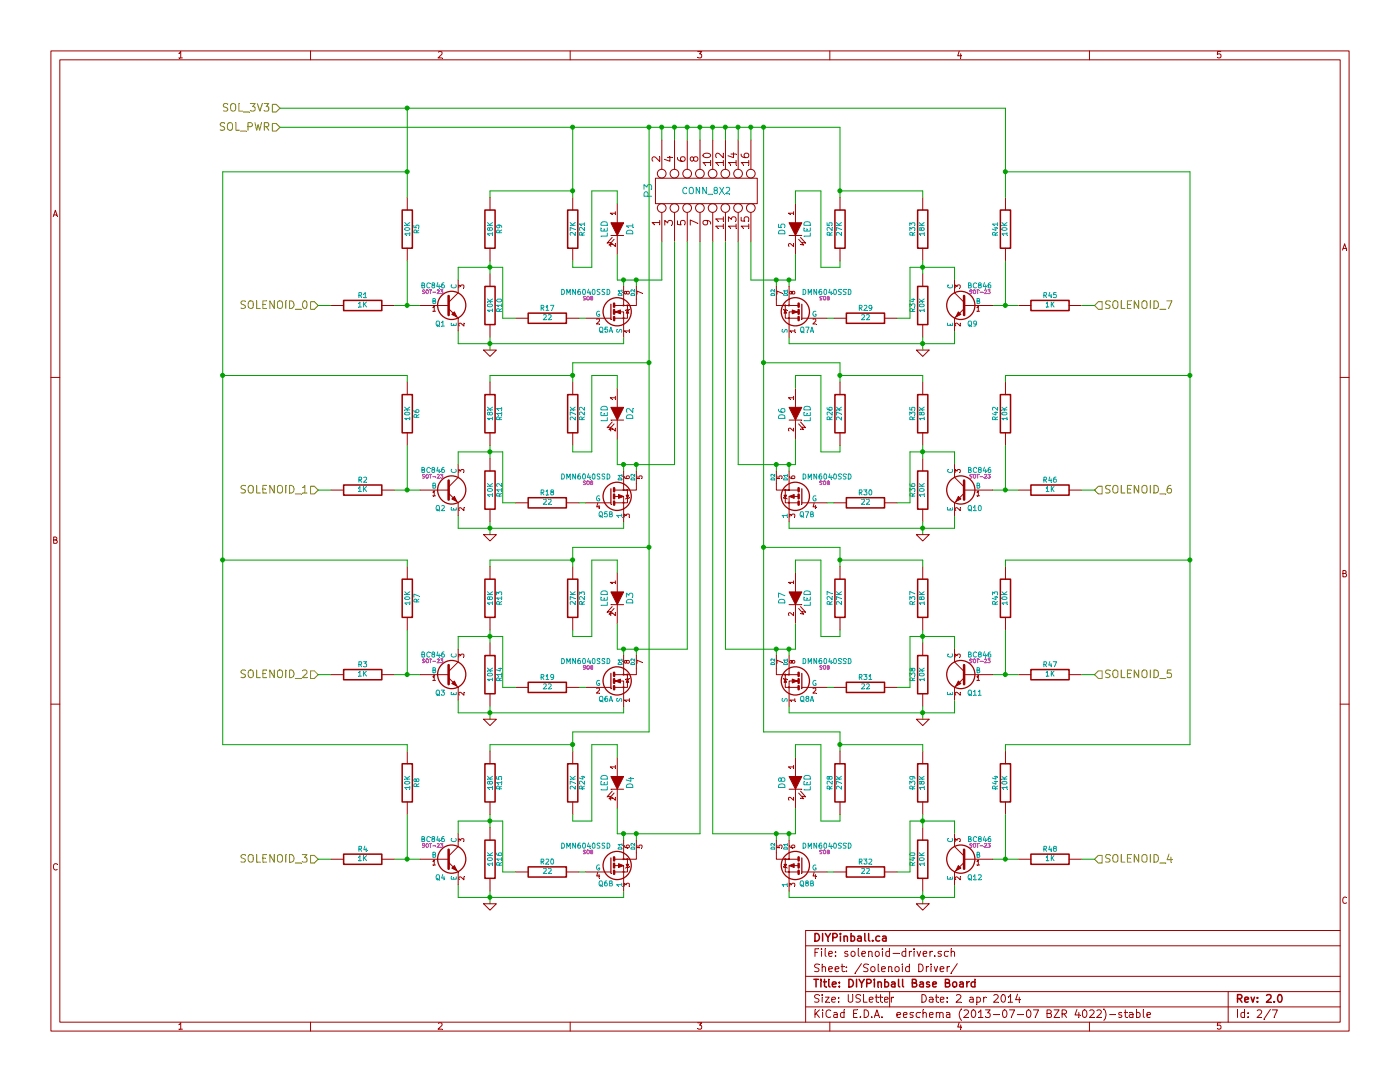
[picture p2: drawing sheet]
EESchema Schematic File Version 2
LIBS:power
LIBS:device
LIBS:transistors
LIBS:conn
LIBS:linear
LIBS:regul
LIBS:74xx
LIBS:cmos4000
LIBS:adc-dac
LIBS:memory
LIBS:xilinx
LIBS:special
LIBS:microcontrollers
LIBS:dsp
LIBS:microchip
LIBS:analog_switches
LIBS:motorola
LIBS:texas
LIBS:intel
LIBS:audio
LIBS:interface
LIBS:digital-audio
LIBS:philips
LIBS:display
LIBS:cypress
LIBS:siliconi
LIBS:opto
LIBS:atmel
LIBS:contrib
LIBS:valves
LIBS:diypinball-parts
LIBS:dips-s
LIBS:nxp_armmcu
LIBS:base-module-hardware-v2-cache
EELAYER 27 0
EELAYER END
$Descr USLetter 11000 8500
encoding utf-8
Sheet 2 7
Title "DIYPinball Base Board"
Date "2 apr 2014"
Rev "2.0"
Comp "DIYPinball.ca"
Comment1 ""
Comment2 ""
Comment3 ""
Comment4 ""
$EndDescr
Text HLabel 2200 1000 0    60   Input ~ 0
SOL_PWR
Text HLabel 2500 2400 0    60   Input ~ 0
SOLENOID_0
Text HLabel 2500 3850 0    60   Input ~ 0
SOLENOID_1
Text HLabel 2500 5300 0    60   Input ~ 0
SOLENOID_2
Text HLabel 2500 6750 0    60   Input ~ 0
SOLENOID_3
Text HLabel 8600 6750 2    60   Input ~ 0
SOLENOID_4
Text HLabel 8600 5300 2    60   Input ~ 0
SOLENOID_5
Text HLabel 8600 3850 2    60   Input ~ 0
SOLENOID_6
Text HLabel 8600 2400 2    60   Input ~ 0
SOLENOID_7
$Comp
L R R5
U 1 1
P 3200 1800
F 0 "R5" V 3280 1800 40  0000 C CNN
F 1 "10K" V 3207 1801 40  0000 C CNN
F 2 "~" V 3130 1800 30  0000 C CNN
F 3 "~" H 3200 1800 30  0000 C CNN
	1    3200 1800
	1    0    0    -1  
$EndComp
$Comp
L R R1
U 1 1
P 2850 2400
F 0 "R1" V 2930 2400 40  0000 C CNN
F 1 "1K" V 2857 2401 40  0000 C CNN
F 2 "~" V 2780 2400 30  0000 C CNN
F 3 "~" H 2850 2400 30  0000 C CNN
	1    2850 2400
	0    -1   -1   0   
$EndComp
$Comp
L R R10
U 1 1
P 3850 2400
F 0 "R10" V 3930 2400 40  0000 C CNN
F 1 "10K" V 3857 2401 40  0000 C CNN
F 2 "~" V 3780 2400 30  0000 C CNN
F 3 "~" H 3850 2400 30  0000 C CNN
	1    3850 2400
	1    0    0    -1  
$EndComp
$Comp
L R R9
U 1 1
P 3850 1800
F 0 "R9" V 3930 1800 40  0000 C CNN
F 1 "18K" V 3857 1801 40  0000 C CNN
F 2 "~" V 3780 1800 30  0000 C CNN
F 3 "~" H 3850 1800 30  0000 C CNN
	1    3850 1800
	1    0    0    -1  
$EndComp
Wire Wire Line
	3850 2650 3850 2750
Wire Wire Line
	3600 2700 4900 2700
Wire Wire Line
	3600 2700 3600 2600
Wire Wire Line
	3850 2050 3850 2150
Wire Wire Line
	3600 2100 3950 2100
Wire Wire Line
	3600 2100 3600 2200
Connection ~ 3850 2100
Wire Wire Line
	3100 2400 3300 2400
Wire Wire Line
	3200 2400 3200 2050
Connection ~ 3200 2400
$Comp
L GND #PWR1
U 1 1
P 3850 2750
F 0 "#PWR1" H 3850 2750 30  0001 C CNN
F 1 "GND" H 3850 2680 30  0001 C CNN
F 2 "" H 3850 2750 60  0000 C CNN
F 3 "" H 3850 2750 60  0000 C CNN
	1    3850 2750
	1    0    0    -1  
$EndComp
Connection ~ 3850 2700
Wire Wire Line
	4900 2700 4900 2650
Wire Wire Line
	4900 2250 4900 2200
Wire Wire Line
	4850 2200 5200 2200
Wire Wire Line
	5000 2200 5000 2250
$Comp
L R R21
U 1 1
P 4500 1800
F 0 "R21" V 4580 1800 40  0000 C CNN
F 1 "27K" V 4507 1801 40  0000 C CNN
F 2 "~" V 4430 1800 30  0000 C CNN
F 3 "~" H 4500 1800 30  0000 C CNN
	1    4500 1800
	1    0    0    -1  
$EndComp
$Comp
L LED D1
U 1 1
P 4850 1800
F 0 "D1" H 4850 1900 50  0000 C CNN
F 1 "LED" H 4850 1700 50  0000 C CNN
F 2 "~" H 4850 1800 60  0000 C CNN
F 3 "~" H 4850 1800 60  0000 C CNN
	1    4850 1800
	0    1    1    0   
$EndComp
Wire Wire Line
	4500 2050 4500 2100
Wire Wire Line
	4500 2100 4650 2100
Wire Wire Line
	4650 2100 4650 1500
Wire Wire Line
	4650 1500 4850 1500
Wire Wire Line
	4850 1500 4850 1600
Wire Wire Line
	4850 2000 4850 2200
Connection ~ 4900 2200
Wire Wire Line
	4500 1000 4500 1550
Wire Wire Line
	3850 1500 4500 1500
Wire Wire Line
	3850 1500 3850 1550
Text HLabel 2200 850  0    60   Input ~ 0
SOL_3V3
$Comp
L CONN_8X2 P3
U 1 1
P 5550 1500
F 0 "P3" H 5550 1950 60  0000 C CNN
F 1 "CONN_8X2" V 5550 1500 50  0000 C CNN
F 2 "" H 5550 1500 60  0000 C CNN
F 3 "" H 5550 1500 60  0000 C CNN
	1    5550 1500
	0    -1   -1   0   
$EndComp
$Comp
L R R6
U 1 1
P 3200 3250
F 0 "R6" V 3280 3250 40  0000 C CNN
F 1 "10K" V 3207 3251 40  0000 C CNN
F 2 "~" V 3130 3250 30  0000 C CNN
F 3 "~" H 3200 3250 30  0000 C CNN
	1    3200 3250
	1    0    0    -1  
$EndComp
$Comp
L R R2
U 1 1
P 2850 3850
F 0 "R2" V 2930 3850 40  0000 C CNN
F 1 "1K" V 2857 3851 40  0000 C CNN
F 2 "~" V 2780 3850 30  0000 C CNN
F 3 "~" H 2850 3850 30  0000 C CNN
	1    2850 3850
	0    -1   -1   0   
$EndComp
$Comp
L R R12
U 1 1
P 3850 3850
F 0 "R12" V 3930 3850 40  0000 C CNN
F 1 "10K" V 3857 3851 40  0000 C CNN
F 2 "~" V 3780 3850 30  0000 C CNN
F 3 "~" H 3850 3850 30  0000 C CNN
	1    3850 3850
	1    0    0    -1  
$EndComp
$Comp
L R R11
U 1 1
P 3850 3250
F 0 "R11" V 3930 3250 40  0000 C CNN
F 1 "18K" V 3857 3251 40  0000 C CNN
F 2 "~" V 3780 3250 30  0000 C CNN
F 3 "~" H 3850 3250 30  0000 C CNN
	1    3850 3250
	1    0    0    -1  
$EndComp
Wire Wire Line
	3850 4100 3850 4200
Wire Wire Line
	3600 4150 4900 4150
Wire Wire Line
	3600 4150 3600 4050
Wire Wire Line
	3850 3500 3850 3600
Wire Wire Line
	3600 3550 3950 3550
Wire Wire Line
	3600 3550 3600 3650
Connection ~ 3850 3550
Wire Wire Line
	3100 3850 3300 3850
Wire Wire Line
	3200 3850 3200 3500
Connection ~ 3200 3850
$Comp
L GND #PWR2
U 1 1
P 3850 4200
F 0 "#PWR2" H 3850 4200 30  0001 C CNN
F 1 "GND" H 3850 4130 30  0001 C CNN
F 2 "" H 3850 4200 60  0000 C CNN
F 3 "" H 3850 4200 60  0000 C CNN
	1    3850 4200
	1    0    0    -1  
$EndComp
Connection ~ 3850 4150
Wire Wire Line
	4900 4150 4900 4100
Wire Wire Line
	4900 3700 4900 3650
Wire Wire Line
	4850 3650 5300 3650
Wire Wire Line
	5000 3650 5000 3700
Wire Wire Line
	3950 3550 3950 3950
$Comp
L R R22
U 1 1
P 4500 3250
F 0 "R22" V 4580 3250 40  0000 C CNN
F 1 "27K" V 4507 3251 40  0000 C CNN
F 2 "~" V 4430 3250 30  0000 C CNN
F 3 "~" H 4500 3250 30  0000 C CNN
	1    4500 3250
	1    0    0    -1  
$EndComp
$Comp
L LED D2
U 1 1
P 4850 3250
F 0 "D2" H 4850 3350 50  0000 C CNN
F 1 "LED" H 4850 3150 50  0000 C CNN
F 2 "~" H 4850 3250 60  0000 C CNN
F 3 "~" H 4850 3250 60  0000 C CNN
	1    4850 3250
	0    1    1    0   
$EndComp
Wire Wire Line
	4500 3500 4500 3550
Wire Wire Line
	4500 3550 4650 3550
Wire Wire Line
	4650 3550 4650 2950
Wire Wire Line
	4650 2950 4850 2950
Wire Wire Line
	4850 2950 4850 3050
Wire Wire Line
	4850 3450 4850 3650
Connection ~ 4900 3650
Wire Wire Line
	4500 2850 4500 3000
Wire Wire Line
	3850 2950 4500 2950
Wire Wire Line
	3850 2950 3850 3000
$Comp
L R R7
U 1 1
P 3200 4700
F 0 "R7" V 3280 4700 40  0000 C CNN
F 1 "10K" V 3207 4701 40  0000 C CNN
F 2 "~" V 3130 4700 30  0000 C CNN
F 3 "~" H 3200 4700 30  0000 C CNN
	1    3200 4700
	1    0    0    -1  
$EndComp
$Comp
L R R3
U 1 1
P 2850 5300
F 0 "R3" V 2930 5300 40  0000 C CNN
F 1 "1K" V 2857 5301 40  0000 C CNN
F 2 "~" V 2780 5300 30  0000 C CNN
F 3 "~" H 2850 5300 30  0000 C CNN
	1    2850 5300
	0    -1   -1   0   
$EndComp
$Comp
L R R14
U 1 1
P 3850 5300
F 0 "R14" V 3930 5300 40  0000 C CNN
F 1 "10K" V 3857 5301 40  0000 C CNN
F 2 "~" V 3780 5300 30  0000 C CNN
F 3 "~" H 3850 5300 30  0000 C CNN
	1    3850 5300
	1    0    0    -1  
$EndComp
$Comp
L R R13
U 1 1
P 3850 4700
F 0 "R13" V 3930 4700 40  0000 C CNN
F 1 "18K" V 3857 4701 40  0000 C CNN
F 2 "~" V 3780 4700 30  0000 C CNN
F 3 "~" H 3850 4700 30  0000 C CNN
	1    3850 4700
	1    0    0    -1  
$EndComp
Wire Wire Line
	3850 5550 3850 5650
Wire Wire Line
	3600 5600 4900 5600
Wire Wire Line
	3600 5600 3600 5500
Wire Wire Line
	3850 4950 3850 5050
Wire Wire Line
	3600 5000 3950 5000
Wire Wire Line
	3600 5000 3600 5100
Connection ~ 3850 5000
Wire Wire Line
	3100 5300 3300 5300
Wire Wire Line
	3200 5300 3200 4950
Connection ~ 3200 5300
$Comp
L GND #PWR3
U 1 1
P 3850 5650
F 0 "#PWR3" H 3850 5650 30  0001 C CNN
F 1 "GND" H 3850 5580 30  0001 C CNN
F 2 "" H 3850 5650 60  0000 C CNN
F 3 "" H 3850 5650 60  0000 C CNN
	1    3850 5650
	1    0    0    -1  
$EndComp
Connection ~ 3850 5600
Wire Wire Line
	4900 5600 4900 5550
Wire Wire Line
	4900 5150 4900 5100
Wire Wire Line
	4850 5100 5400 5100
Wire Wire Line
	5000 5100 5000 5150
Wire Wire Line
	3950 5000 3950 5400
$Comp
L R R23
U 1 1
P 4500 4700
F 0 "R23" V 4580 4700 40  0000 C CNN
F 1 "27K" V 4507 4701 40  0000 C CNN
F 2 "~" V 4430 4700 30  0000 C CNN
F 3 "~" H 4500 4700 30  0000 C CNN
	1    4500 4700
	1    0    0    -1  
$EndComp
$Comp
L LED D3
U 1 1
P 4850 4700
F 0 "D3" H 4850 4800 50  0000 C CNN
F 1 "LED" H 4850 4600 50  0000 C CNN
F 2 "~" H 4850 4700 60  0000 C CNN
F 3 "~" H 4850 4700 60  0000 C CNN
	1    4850 4700
	0    1    1    0   
$EndComp
Wire Wire Line
	4500 4950 4500 5000
Wire Wire Line
	4500 5000 4650 5000
Wire Wire Line
	4650 5000 4650 4400
Wire Wire Line
	4650 4400 4850 4400
Wire Wire Line
	4850 4400 4850 4500
Wire Wire Line
	4850 4900 4850 5100
Connection ~ 4900 5100
Wire Wire Line
	4500 4300 4500 4450
Wire Wire Line
	3850 4400 4500 4400
Wire Wire Line
	3850 4400 3850 4450
$Comp
L R R8
U 1 1
P 3200 6150
F 0 "R8" V 3280 6150 40  0000 C CNN
F 1 "10K" V 3207 6151 40  0000 C CNN
F 2 "~" V 3130 6150 30  0000 C CNN
F 3 "~" H 3200 6150 30  0000 C CNN
	1    3200 6150
	1    0    0    -1  
$EndComp
$Comp
L R R4
U 1 1
P 2850 6750
F 0 "R4" V 2930 6750 40  0000 C CNN
F 1 "1K" V 2857 6751 40  0000 C CNN
F 2 "~" V 2780 6750 30  0000 C CNN
F 3 "~" H 2850 6750 30  0000 C CNN
	1    2850 6750
	0    -1   -1   0   
$EndComp
$Comp
L R R16
U 1 1
P 3850 6750
F 0 "R16" V 3930 6750 40  0000 C CNN
F 1 "10K" V 3857 6751 40  0000 C CNN
F 2 "~" V 3780 6750 30  0000 C CNN
F 3 "~" H 3850 6750 30  0000 C CNN
	1    3850 6750
	1    0    0    -1  
$EndComp
$Comp
L R R15
U 1 1
P 3850 6150
F 0 "R15" V 3930 6150 40  0000 C CNN
F 1 "18K" V 3857 6151 40  0000 C CNN
F 2 "~" V 3780 6150 30  0000 C CNN
F 3 "~" H 3850 6150 30  0000 C CNN
	1    3850 6150
	1    0    0    -1  
$EndComp
Wire Wire Line
	3850 7000 3850 7100
Wire Wire Line
	3600 7050 4900 7050
Wire Wire Line
	3600 7050 3600 6950
Wire Wire Line
	3850 6400 3850 6500
Wire Wire Line
	3600 6450 3950 6450
Wire Wire Line
	3600 6450 3600 6550
Connection ~ 3850 6450
Wire Wire Line
	3100 6750 3300 6750
Wire Wire Line
	3200 6750 3200 6400
Connection ~ 3200 6750
$Comp
L GND #PWR4
U 1 1
P 3850 7100
F 0 "#PWR4" H 3850 7100 30  0001 C CNN
F 1 "GND" H 3850 7030 30  0001 C CNN
F 2 "" H 3850 7100 60  0000 C CNN
F 3 "" H 3850 7100 60  0000 C CNN
	1    3850 7100
	1    0    0    -1  
$EndComp
Connection ~ 3850 7050
Wire Wire Line
	4900 7050 4900 7000
Wire Wire Line
	4900 6600 4900 6550
Wire Wire Line
	4850 6550 5500 6550
Wire Wire Line
	5000 6550 5000 6600
Wire Wire Line
	3950 6450 3950 6850
$Comp
L R R24
U 1 1
P 4500 6150
F 0 "R24" V 4580 6150 40  0000 C CNN
F 1 "27K" V 4507 6151 40  0000 C CNN
F 2 "~" V 4430 6150 30  0000 C CNN
F 3 "~" H 4500 6150 30  0000 C CNN
	1    4500 6150
	1    0    0    -1  
$EndComp
$Comp
L LED D4
U 1 1
P 4850 6150
F 0 "D4" H 4850 6250 50  0000 C CNN
F 1 "LED" H 4850 6050 50  0000 C CNN
F 2 "~" H 4850 6150 60  0000 C CNN
F 3 "~" H 4850 6150 60  0000 C CNN
	1    4850 6150
	0    1    1    0   
$EndComp
Wire Wire Line
	4500 6400 4500 6450
Wire Wire Line
	4500 6450 4650 6450
Wire Wire Line
	4650 6450 4650 5850
Wire Wire Line
	4650 5850 4850 5850
Wire Wire Line
	4850 5850 4850 5950
Wire Wire Line
	4850 6350 4850 6550
Connection ~ 4900 6550
Wire Wire Line
	4500 5750 4500 5900
Wire Wire Line
	3850 5850 4500 5850
Wire Wire Line
	3850 5850 3850 5900
Wire Wire Line
	5200 2200 5200 1900
Connection ~ 5000 2200
Wire Wire Line
	5300 3650 5300 1900
Connection ~ 5000 3650
Wire Wire Line
	5400 5100 5400 1900
Connection ~ 5000 5100
Wire Wire Line
	5500 6550 5500 1900
Connection ~ 5000 6550
$Comp
L R R41
U 1 1
P 7900 1800
F 0 "R41" V 7980 1800 40  0000 C CNN
F 1 "10K" V 7907 1801 40  0000 C CNN
F 2 "~" V 7830 1800 30  0000 C CNN
F 3 "~" H 7900 1800 30  0000 C CNN
	1    7900 1800
	-1   0    0    -1  
$EndComp
$Comp
L R R45
U 1 1
P 8250 2400
F 0 "R45" V 8330 2400 40  0000 C CNN
F 1 "1K" V 8257 2401 40  0000 C CNN
F 2 "~" V 8180 2400 30  0000 C CNN
F 3 "~" H 8250 2400 30  0000 C CNN
	1    8250 2400
	0    1    -1   0   
$EndComp
$Comp
L R R34
U 1 1
P 7250 2400
F 0 "R34" V 7330 2400 40  0000 C CNN
F 1 "10K" V 7257 2401 40  0000 C CNN
F 2 "~" V 7180 2400 30  0000 C CNN
F 3 "~" H 7250 2400 30  0000 C CNN
	1    7250 2400
	-1   0    0    -1  
$EndComp
$Comp
L R R33
U 1 1
P 7250 1800
F 0 "R33" V 7330 1800 40  0000 C CNN
F 1 "18K" V 7257 1801 40  0000 C CNN
F 2 "~" V 7180 1800 30  0000 C CNN
F 3 "~" H 7250 1800 30  0000 C CNN
	1    7250 1800
	-1   0    0    -1  
$EndComp
Wire Wire Line
	7250 2650 7250 2750
Wire Wire Line
	6200 2700 7500 2700
Wire Wire Line
	7500 2700 7500 2600
Wire Wire Line
	7250 2050 7250 2150
Wire Wire Line
	7500 2100 7150 2100
Wire Wire Line
	7500 2100 7500 2200
Connection ~ 7250 2100
Wire Wire Line
	8000 2400 7800 2400
Wire Wire Line
	7900 2400 7900 2050
Connection ~ 7900 2400
$Comp
L GND #PWR5
U 1 1
P 7250 2750
F 0 "#PWR5" H 7250 2750 30  0001 C CNN
F 1 "GND" H 7250 2680 30  0001 C CNN
F 2 "" H 7250 2750 60  0000 C CNN
F 3 "" H 7250 2750 60  0000 C CNN
	1    7250 2750
	-1   0    0    -1  
$EndComp
Connection ~ 7250 2700
Wire Wire Line
	6200 2700 6200 2650
Wire Wire Line
	6200 2250 6200 2200
Wire Wire Line
	5900 2200 6250 2200
Wire Wire Line
	6100 2200 6100 2250
Wire Wire Line
	7150 2100 7150 2500
$Comp
L R R25
U 1 1
P 6600 1800
F 0 "R25" V 6680 1800 40  0000 C CNN
F 1 "27K" V 6607 1801 40  0000 C CNN
F 2 "~" V 6530 1800 30  0000 C CNN
F 3 "~" H 6600 1800 30  0000 C CNN
	1    6600 1800
	-1   0    0    -1  
$EndComp
$Comp
L LED D5
U 1 1
P 6250 1800
F 0 "D5" H 6250 1900 50  0000 C CNN
F 1 "LED" H 6250 1700 50  0000 C CNN
F 2 "~" H 6250 1800 60  0000 C CNN
F 3 "~" H 6250 1800 60  0000 C CNN
	1    6250 1800
	0    -1   1    0   
$EndComp
Wire Wire Line
	6600 2050 6600 2100
Wire Wire Line
	6600 2100 6450 2100
Wire Wire Line
	6450 2100 6450 1500
Wire Wire Line
	6450 1500 6250 1500
Wire Wire Line
	6250 2200 6250 2000
Connection ~ 6200 2200
Wire Wire Line
	6600 1000 6600 1550
Wire Wire Line
	6600 1500 7250 1500
Wire Wire Line
	7250 1500 7250 1550
$Comp
L R R42
U 1 1
P 7900 3250
F 0 "R42" V 7980 3250 40  0000 C CNN
F 1 "10K" V 7907 3251 40  0000 C CNN
F 2 "~" V 7830 3250 30  0000 C CNN
F 3 "~" H 7900 3250 30  0000 C CNN
	1    7900 3250
	-1   0    0    -1  
$EndComp
$Comp
L R R46
U 1 1
P 8250 3850
F 0 "R46" V 8330 3850 40  0000 C CNN
F 1 "1K" V 8257 3851 40  0000 C CNN
F 2 "~" V 8180 3850 30  0000 C CNN
F 3 "~" H 8250 3850 30  0000 C CNN
	1    8250 3850
	0    1    -1   0   
$EndComp
$Comp
L R R36
U 1 1
P 7250 3850
F 0 "R36" V 7330 3850 40  0000 C CNN
F 1 "10K" V 7257 3851 40  0000 C CNN
F 2 "~" V 7180 3850 30  0000 C CNN
F 3 "~" H 7250 3850 30  0000 C CNN
	1    7250 3850
	-1   0    0    -1  
$EndComp
$Comp
L R R35
U 1 1
P 7250 3250
F 0 "R35" V 7330 3250 40  0000 C CNN
F 1 "18K" V 7257 3251 40  0000 C CNN
F 2 "~" V 7180 3250 30  0000 C CNN
F 3 "~" H 7250 3250 30  0000 C CNN
	1    7250 3250
	-1   0    0    -1  
$EndComp
Wire Wire Line
	7250 4100 7250 4200
Wire Wire Line
	6200 4150 7500 4150
Wire Wire Line
	7500 4150 7500 4050
Wire Wire Line
	7250 3500 7250 3600
Wire Wire Line
	7500 3550 7150 3550
Wire Wire Line
	7500 3550 7500 3650
Connection ~ 7250 3550
Wire Wire Line
	8000 3850 7800 3850
Wire Wire Line
	7900 3850 7900 3500
Connection ~ 7900 3850
$Comp
L GND #PWR6
U 1 1
P 7250 4200
F 0 "#PWR6" H 7250 4200 30  0001 C CNN
F 1 "GND" H 7250 4130 30  0001 C CNN
F 2 "" H 7250 4200 60  0000 C CNN
F 3 "" H 7250 4200 60  0000 C CNN
	1    7250 4200
	-1   0    0    -1  
$EndComp
Connection ~ 7250 4150
Wire Wire Line
	6200 4150 6200 4100
Wire Wire Line
	6200 3700 6200 3650
Wire Wire Line
	5800 3650 6250 3650
Wire Wire Line
	6100 3650 6100 3700
Wire Wire Line
	7150 3550 7150 3950
$Comp
L R R26
U 1 1
P 6600 3250
F 0 "R26" V 6680 3250 40  0000 C CNN
F 1 "27K" V 6607 3251 40  0000 C CNN
F 2 "~" V 6530 3250 30  0000 C CNN
F 3 "~" H 6600 3250 30  0000 C CNN
	1    6600 3250
	-1   0    0    -1  
$EndComp
$Comp
L LED D6
U 1 1
P 6250 3250
F 0 "D6" H 6250 3350 50  0000 C CNN
F 1 "LED" H 6250 3150 50  0000 C CNN
F 2 "~" H 6250 3250 60  0000 C CNN
F 3 "~" H 6250 3250 60  0000 C CNN
	1    6250 3250
	0    -1   1    0   
$EndComp
Wire Wire Line
	6600 3500 6600 3550
Wire Wire Line
	6600 3550 6450 3550
Wire Wire Line
	6450 3550 6450 2950
Wire Wire Line
	6450 2950 6250 2950
Wire Wire Line
	6250 2950 6250 3050
Wire Wire Line
	6250 3650 6250 3450
Connection ~ 6200 3650
Wire Wire Line
	6600 2850 6600 3000
Wire Wire Line
	6600 2950 7250 2950
Wire Wire Line
	7250 2950 7250 3000
$Comp
L R R43
U 1 1
P 7900 4700
F 0 "R43" V 7980 4700 40  0000 C CNN
F 1 "10K" V 7907 4701 40  0000 C CNN
F 2 "~" V 7830 4700 30  0000 C CNN
F 3 "~" H 7900 4700 30  0000 C CNN
	1    7900 4700
	-1   0    0    -1  
$EndComp
$Comp
L R R47
U 1 1
P 8250 5300
F 0 "R47" V 8330 5300 40  0000 C CNN
F 1 "1K" V 8257 5301 40  0000 C CNN
F 2 "~" V 8180 5300 30  0000 C CNN
F 3 "~" H 8250 5300 30  0000 C CNN
	1    8250 5300
	0    1    -1   0   
$EndComp
$Comp
L R R38
U 1 1
P 7250 5300
F 0 "R38" V 7330 5300 40  0000 C CNN
F 1 "10K" V 7257 5301 40  0000 C CNN
F 2 "~" V 7180 5300 30  0000 C CNN
F 3 "~" H 7250 5300 30  0000 C CNN
	1    7250 5300
	-1   0    0    -1  
$EndComp
$Comp
L R R37
U 1 1
P 7250 4700
F 0 "R37" V 7330 4700 40  0000 C CNN
F 1 "18K" V 7257 4701 40  0000 C CNN
F 2 "~" V 7180 4700 30  0000 C CNN
F 3 "~" H 7250 4700 30  0000 C CNN
	1    7250 4700
	-1   0    0    -1  
$EndComp
Wire Wire Line
	7250 5550 7250 5650
Wire Wire Line
	6200 5600 7500 5600
Wire Wire Line
	7500 5600 7500 5500
Wire Wire Line
	7250 4950 7250 5050
Wire Wire Line
	7500 5000 7150 5000
Wire Wire Line
	7500 5000 7500 5100
Connection ~ 7250 5000
Wire Wire Line
	8000 5300 7800 5300
Wire Wire Line
	7900 5300 7900 4950
Connection ~ 7900 5300
$Comp
L GND #PWR7
U 1 1
P 7250 5650
F 0 "#PWR7" H 7250 5650 30  0001 C CNN
F 1 "GND" H 7250 5580 30  0001 C CNN
F 2 "" H 7250 5650 60  0000 C CNN
F 3 "" H 7250 5650 60  0000 C CNN
	1    7250 5650
	-1   0    0    -1  
$EndComp
Connection ~ 7250 5600
Wire Wire Line
	6200 5600 6200 5550
Wire Wire Line
	6200 5150 6200 5100
Wire Wire Line
	5700 5100 6250 5100
Wire Wire Line
	6100 5100 6100 5150
Wire Wire Line
	7150 5000 7150 5400
$Comp
L R R27
U 1 1
P 6600 4700
F 0 "R27" V 6680 4700 40  0000 C CNN
F 1 "27K" V 6607 4701 40  0000 C CNN
F 2 "~" V 6530 4700 30  0000 C CNN
F 3 "~" H 6600 4700 30  0000 C CNN
	1    6600 4700
	-1   0    0    -1  
$EndComp
$Comp
L LED D7
U 1 1
P 6250 4700
F 0 "D7" H 6250 4800 50  0000 C CNN
F 1 "LED" H 6250 4600 50  0000 C CNN
F 2 "~" H 6250 4700 60  0000 C CNN
F 3 "~" H 6250 4700 60  0000 C CNN
	1    6250 4700
	0    -1   1    0   
$EndComp
Wire Wire Line
	6600 4950 6600 5000
Wire Wire Line
	6600 5000 6450 5000
Wire Wire Line
	6450 5000 6450 4400
Wire Wire Line
	6450 4400 6250 4400
Wire Wire Line
	6250 4400 6250 4500
Wire Wire Line
	6250 5100 6250 4900
Connection ~ 6200 5100
Wire Wire Line
	6600 4300 6600 4450
Wire Wire Line
	6600 4400 7250 4400
Wire Wire Line
	7250 4400 7250 4450
$Comp
L R R44
U 1 1
P 7900 6150
F 0 "R44" V 7980 6150 40  0000 C CNN
F 1 "10K" V 7907 6151 40  0000 C CNN
F 2 "~" V 7830 6150 30  0000 C CNN
F 3 "~" H 7900 6150 30  0000 C CNN
	1    7900 6150
	-1   0    0    -1  
$EndComp
$Comp
L R R48
U 1 1
P 8250 6750
F 0 "R48" V 8330 6750 40  0000 C CNN
F 1 "1K" V 8257 6751 40  0000 C CNN
F 2 "~" V 8180 6750 30  0000 C CNN
F 3 "~" H 8250 6750 30  0000 C CNN
	1    8250 6750
	0    1    -1   0   
$EndComp
$Comp
L R R40
U 1 1
P 7250 6750
F 0 "R40" V 7330 6750 40  0000 C CNN
F 1 "10K" V 7257 6751 40  0000 C CNN
F 2 "~" V 7180 6750 30  0000 C CNN
F 3 "~" H 7250 6750 30  0000 C CNN
	1    7250 6750
	-1   0    0    -1  
$EndComp
$Comp
L R R39
U 1 1
P 7250 6150
F 0 "R39" V 7330 6150 40  0000 C CNN
F 1 "18K" V 7257 6151 40  0000 C CNN
F 2 "~" V 7180 6150 30  0000 C CNN
F 3 "~" H 7250 6150 30  0000 C CNN
	1    7250 6150
	-1   0    0    -1  
$EndComp
Wire Wire Line
	7250 7000 7250 7100
Wire Wire Line
	6200 7050 7500 7050
Wire Wire Line
	7500 7050 7500 6950
Wire Wire Line
	7250 6400 7250 6500
Wire Wire Line
	7500 6450 7150 6450
Wire Wire Line
	7500 6450 7500 6550
Connection ~ 7250 6450
Wire Wire Line
	8000 6750 7800 6750
Wire Wire Line
	7900 6750 7900 6400
Connection ~ 7900 6750
$Comp
L GND #PWR8
U 1 1
P 7250 7100
F 0 "#PWR8" H 7250 7100 30  0001 C CNN
F 1 "GND" H 7250 7030 30  0001 C CNN
F 2 "" H 7250 7100 60  0000 C CNN
F 3 "" H 7250 7100 60  0000 C CNN
	1    7250 7100
	-1   0    0    -1  
$EndComp
Connection ~ 7250 7050
Wire Wire Line
	6200 7050 6200 7000
Wire Wire Line
	6200 6600 6200 6550
Wire Wire Line
	5600 6550 6250 6550
Wire Wire Line
	6100 6550 6100 6600
Wire Wire Line
	7150 6450 7150 6850
$Comp
L R R28
U 1 1
P 6600 6150
F 0 "R28" V 6680 6150 40  0000 C CNN
F 1 "27K" V 6607 6151 40  0000 C CNN
F 2 "~" V 6530 6150 30  0000 C CNN
F 3 "~" H 6600 6150 30  0000 C CNN
	1    6600 6150
	-1   0    0    -1  
$EndComp
$Comp
L LED D8
U 1 1
P 6250 6150
F 0 "D8" H 6250 6250 50  0000 C CNN
F 1 "LED" H 6250 6050 50  0000 C CNN
F 2 "~" H 6250 6150 60  0000 C CNN
F 3 "~" H 6250 6150 60  0000 C CNN
	1    6250 6150
	0    -1   1    0   
$EndComp
Wire Wire Line
	6600 6400 6600 6450
Wire Wire Line
	6600 6450 6450 6450
Wire Wire Line
	6450 6450 6450 5850
Wire Wire Line
	6450 5850 6250 5850
Wire Wire Line
	6250 5850 6250 5950
Wire Wire Line
	6250 6550 6250 6350
Connection ~ 6200 6550
Wire Wire Line
	6600 5750 6600 5900
Wire Wire Line
	6600 5850 7250 5850
Wire Wire Line
	7250 5850 7250 5900
Wire Wire Line
	5600 1900 5600 6550
Connection ~ 6100 6550
Wire Wire Line
	5700 1900 5700 5100
Connection ~ 6100 5100
Wire Wire Line
	5800 1900 5800 3650
Connection ~ 6100 3650
Wire Wire Line
	5900 1900 5900 2200
Connection ~ 6100 2200
Wire Wire Line
	5200 1100 5200 1000
Wire Wire Line
	2200 1000 6600 1000
Connection ~ 4500 1500
Connection ~ 5200 1000
Wire Wire Line
	5900 1100 5900 1000
Connection ~ 5900 1000
Wire Wire Line
	5800 1100 5800 1000
Connection ~ 5800 1000
Wire Wire Line
	5700 1100 5700 1000
Connection ~ 5700 1000
Wire Wire Line
	5600 1000 5600 1100
Connection ~ 5600 1000
Wire Wire Line
	5500 1100 5500 1000
Connection ~ 5500 1000
Wire Wire Line
	5400 1100 5400 1000
Connection ~ 5400 1000
Wire Wire Line
	5300 1100 5300 1000
Connection ~ 5300 1000
Wire Wire Line
	6250 1500 6250 1600
Connection ~ 6600 1500
Wire Wire Line
	2600 2400 2500 2400
Wire Wire Line
	2600 3850 2500 3850
Wire Wire Line
	2600 5300 2500 5300
Wire Wire Line
	2600 6750 2500 6750
Wire Wire Line
	8500 6750 8600 6750
Wire Wire Line
	8600 5300 8500 5300
Wire Wire Line
	8500 3850 8600 3850
Wire Wire Line
	8600 2400 8500 2400
Wire Wire Line
	6000 1000 6000 5750
Wire Wire Line
	6000 5750 6600 5750
Connection ~ 6600 5850
Connection ~ 6000 1000
Wire Wire Line
	6600 4300 6000 4300
Connection ~ 6000 4300
Connection ~ 6600 4400
Wire Wire Line
	6600 2850 6000 2850
Connection ~ 6000 2850
Connection ~ 6600 2950
Wire Wire Line
	5100 1000 5100 5750
Wire Wire Line
	5100 4300 4500 4300
Connection ~ 4500 4400
Connection ~ 5100 1000
Wire Wire Line
	5100 2850 4500 2850
Connection ~ 4500 2950
Connection ~ 5100 2850
Wire Wire Line
	5100 5750 4500 5750
Connection ~ 4500 5850
Connection ~ 5100 4300
Connection ~ 4500 1000
Wire Wire Line
	2200 850  7900 850 
Wire Wire Line
	7900 850  7900 1550
Wire Wire Line
	3200 1550 3200 850 
Connection ~ 3200 850 
Wire Wire Line
	3200 3000 3200 2950
Wire Wire Line
	3200 2950 1750 2950
Wire Wire Line
	1750 1350 1750 5850
Wire Wire Line
	1750 1350 3200 1350
Connection ~ 3200 1350
Wire Wire Line
	3200 4450 3200 4400
Wire Wire Line
	3200 4400 1750 4400
Connection ~ 1750 2950
Wire Wire Line
	3200 5900 3200 5850
Wire Wire Line
	3200 5850 1750 5850
Connection ~ 1750 4400
Wire Wire Line
	7900 5900 7900 5850
Wire Wire Line
	7900 5850 9350 5850
Wire Wire Line
	9350 5850 9350 1350
Wire Wire Line
	9350 1350 7900 1350
Connection ~ 7900 1350
Wire Wire Line
	7900 3000 7900 2950
Wire Wire Line
	7900 2950 9350 2950
Connection ~ 9350 2950
Wire Wire Line
	7900 4450 7900 4400
Wire Wire Line
	7900 4400 9350 4400
Connection ~ 9350 4400
$Comp
L BC846 Q1
U 1 1
P 3500 2400
F 0 "Q1" H 3500 2251 40  0000 R CNN
F 1 "BC846" H 3500 2550 40  0000 R CNN
F 2 "SOT-23" H 3400 2502 29  0000 C CNN
F 3 "~" H 3500 2400 60  0000 C CNN
	1    3500 2400
	1    0    0    -1  
$EndComp
$Comp
L BC846 Q2
U 1 1
P 3500 3850
F 0 "Q2" H 3500 3701 40  0000 R CNN
F 1 "BC846" H 3500 4000 40  0000 R CNN
F 2 "SOT-23" H 3400 3952 29  0000 C CNN
F 3 "~" H 3500 3850 60  0000 C CNN
	1    3500 3850
	1    0    0    -1  
$EndComp
$Comp
L BC846 Q3
U 1 1
P 3500 5300
F 0 "Q3" H 3500 5151 40  0000 R CNN
F 1 "BC846" H 3500 5450 40  0000 R CNN
F 2 "SOT-23" H 3400 5402 29  0000 C CNN
F 3 "~" H 3500 5300 60  0000 C CNN
	1    3500 5300
	1    0    0    -1  
$EndComp
$Comp
L BC846 Q4
U 1 1
P 3500 6750
F 0 "Q4" H 3500 6601 40  0000 R CNN
F 1 "BC846" H 3500 6900 40  0000 R CNN
F 2 "SOT-23" H 3400 6852 29  0000 C CNN
F 3 "~" H 3500 6750 60  0000 C CNN
	1    3500 6750
	1    0    0    -1  
$EndComp
$Comp
L BC846 Q12
U 1 1
P 7600 6750
F 0 "Q12" H 7600 6601 40  0000 R CNN
F 1 "BC846" H 7600 6900 40  0000 R CNN
F 2 "SOT-23" H 7500 6852 29  0000 C CNN
F 3 "~" H 7600 6750 60  0000 C CNN
	1    7600 6750
	-1   0    0    -1  
$EndComp
$Comp
L BC846 Q11
U 1 1
P 7600 5300
F 0 "Q11" H 7600 5151 40  0000 R CNN
F 1 "BC846" H 7600 5450 40  0000 R CNN
F 2 "SOT-23" H 7500 5402 29  0000 C CNN
F 3 "~" H 7600 5300 60  0000 C CNN
	1    7600 5300
	-1   0    0    -1  
$EndComp
$Comp
L BC846 Q10
U 1 1
P 7600 3850
F 0 "Q10" H 7600 3701 40  0000 R CNN
F 1 "BC846" H 7600 4000 40  0000 R CNN
F 2 "SOT-23" H 7500 3952 29  0000 C CNN
F 3 "~" H 7600 3850 60  0000 C CNN
	1    7600 3850
	-1   0    0    -1  
$EndComp
$Comp
L BC846 Q9
U 1 1
P 7600 2400
F 0 "Q9" H 7600 2251 40  0000 R CNN
F 1 "BC846" H 7600 2550 40  0000 R CNN
F 2 "SOT-23" H 7500 2502 29  0000 C CNN
F 3 "~" H 7600 2400 60  0000 C CNN
	1    7600 2400
	-1   0    0    -1  
$EndComp
$Comp
L DMN6040SSD Q5
U 1 1
P 4800 2450
F 0 "Q5" H 4800 2302 40  0000 R CNN
F 1 "DMN6040SSD" H 4800 2599 40  0000 R CNN
F 2 "SO8" H 4621 2551 29  0000 C CNN
F 3 "~" H 4800 2450 60  0000 C CNN
	1    4800 2450
	1    0    0    -1  
$EndComp
$Comp
L DMN6040SSD Q7
U 1 1
P 6300 2450
F 0 "Q7" H 6300 2302 40  0000 R CNN
F 1 "DMN6040SSD" H 6300 2599 40  0000 R CNN
F 2 "SO8" H 6121 2551 29  0000 C CNN
F 3 "~" H 6300 2450 60  0000 C CNN
	1    6300 2450
	-1   0    0    -1  
$EndComp
$Comp
L DMN6040SSD Q5
U 2 1
P 4800 3900
F 0 "Q5" H 4800 3752 40  0000 R CNN
F 1 "DMN6040SSD" H 4800 4049 40  0000 R CNN
F 2 "SO8" H 4621 4001 29  0000 C CNN
F 3 "~" H 4800 3900 60  0000 C CNN
	2    4800 3900
	1    0    0    -1  
$EndComp
$Comp
L DMN6040SSD Q6
U 1 1
P 4800 5350
F 0 "Q6" H 4800 5202 40  0000 R CNN
F 1 "DMN6040SSD" H 4800 5499 40  0000 R CNN
F 2 "SO8" H 4621 5451 29  0000 C CNN
F 3 "~" H 4800 5350 60  0000 C CNN
	1    4800 5350
	1    0    0    -1  
$EndComp
$Comp
L DMN6040SSD Q6
U 2 1
P 4800 6800
F 0 "Q6" H 4800 6652 40  0000 R CNN
F 1 "DMN6040SSD" H 4800 6949 40  0000 R CNN
F 2 "SO8" H 4621 6901 29  0000 C CNN
F 3 "~" H 4800 6800 60  0000 C CNN
	2    4800 6800
	1    0    0    -1  
$EndComp
$Comp
L DMN6040SSD Q7
U 2 1
P 6300 3900
F 0 "Q7" H 6300 3752 40  0000 R CNN
F 1 "DMN6040SSD" H 6300 4049 40  0000 R CNN
F 2 "SO8" H 6121 4001 29  0000 C CNN
F 3 "~" H 6300 3900 60  0000 C CNN
	2    6300 3900
	-1   0    0    -1  
$EndComp
$Comp
L DMN6040SSD Q8
U 1 1
P 6300 5350
F 0 "Q8" H 6300 5202 40  0000 R CNN
F 1 "DMN6040SSD" H 6300 5499 40  0000 R CNN
F 2 "SO8" H 6121 5451 29  0000 C CNN
F 3 "~" H 6300 5350 60  0000 C CNN
	1    6300 5350
	-1   0    0    -1  
$EndComp
$Comp
L DMN6040SSD Q8
U 2 1
P 6300 6800
F 0 "Q8" H 6300 6652 40  0000 R CNN
F 1 "DMN6040SSD" H 6300 6949 40  0000 R CNN
F 2 "SO8" H 6121 6901 29  0000 C CNN
F 3 "~" H 6300 6800 60  0000 C CNN
	2    6300 6800
	-1   0    0    -1  
$EndComp
$Comp
L R R17
U 1 1
P 4300 2500
F 0 "R17" V 4380 2500 40  0000 C CNN
F 1 "22" V 4307 2501 40  0000 C CNN
F 2 "~" V 4230 2500 30  0000 C CNN
F 3 "~" H 4300 2500 30  0000 C CNN
	1    4300 2500
	0    1    -1   0   
$EndComp
Wire Wire Line
	3950 2100 3950 2500
Wire Wire Line
	3950 2500 4050 2500
$Comp
L R R18
U 1 1
P 4300 3950
F 0 "R18" V 4380 3950 40  0000 C CNN
F 1 "22" V 4307 3951 40  0000 C CNN
F 2 "~" V 4230 3950 30  0000 C CNN
F 3 "~" H 4300 3950 30  0000 C CNN
	1    4300 3950
	0    1    -1   0   
$EndComp
$Comp
L R R19
U 1 1
P 4300 5400
F 0 "R19" V 4380 5400 40  0000 C CNN
F 1 "22" V 4307 5401 40  0000 C CNN
F 2 "~" V 4230 5400 30  0000 C CNN
F 3 "~" H 4300 5400 30  0000 C CNN
	1    4300 5400
	0    1    -1   0   
$EndComp
Wire Wire Line
	4600 3950 4550 3950
Wire Wire Line
	3950 3950 4050 3950
Wire Wire Line
	4550 2500 4600 2500
Wire Wire Line
	3950 5400 4050 5400
Wire Wire Line
	4550 5400 4600 5400
$Comp
L R R20
U 1 1
P 4300 6850
F 0 "R20" V 4380 6850 40  0000 C CNN
F 1 "22" V 4307 6851 40  0000 C CNN
F 2 "~" V 4230 6850 30  0000 C CNN
F 3 "~" H 4300 6850 30  0000 C CNN
	1    4300 6850
	0    1    -1   0   
$EndComp
Wire Wire Line
	3950 6850 4050 6850
Wire Wire Line
	4600 6850 4550 6850
$Comp
L R R31
U 1 1
P 6800 5400
F 0 "R31" V 6880 5400 40  0000 C CNN
F 1 "22" V 6807 5401 40  0000 C CNN
F 2 "~" V 6730 5400 30  0000 C CNN
F 3 "~" H 6800 5400 30  0000 C CNN
	1    6800 5400
	0    1    -1   0   
$EndComp
$Comp
L R R32
U 1 1
P 6800 6850
F 0 "R32" V 6880 6850 40  0000 C CNN
F 1 "22" V 6807 6851 40  0000 C CNN
F 2 "~" V 6730 6850 30  0000 C CNN
F 3 "~" H 6800 6850 30  0000 C CNN
	1    6800 6850
	0    1    -1   0   
$EndComp
Wire Wire Line
	6500 6850 6550 6850
Wire Wire Line
	7150 6850 7050 6850
Wire Wire Line
	6550 5400 6500 5400
Wire Wire Line
	7150 5400 7050 5400
$Comp
L R R29
U 1 1
P 6800 2500
F 0 "R29" V 6880 2500 40  0000 C CNN
F 1 "22" V 6807 2501 40  0000 C CNN
F 2 "~" V 6730 2500 30  0000 C CNN
F 3 "~" H 6800 2500 30  0000 C CNN
	1    6800 2500
	0    1    -1   0   
$EndComp
$Comp
L R R30
U 1 1
P 6800 3950
F 0 "R30" V 6880 3950 40  0000 C CNN
F 1 "22" V 6807 3951 40  0000 C CNN
F 2 "~" V 6730 3950 30  0000 C CNN
F 3 "~" H 6800 3950 30  0000 C CNN
	1    6800 3950
	0    1    -1   0   
$EndComp
Wire Wire Line
	6500 3950 6550 3950
Wire Wire Line
	7150 3950 7050 3950
Wire Wire Line
	6500 2500 6550 2500
Wire Wire Line
	7150 2500 7050 2500
$EndSCHEMATC
